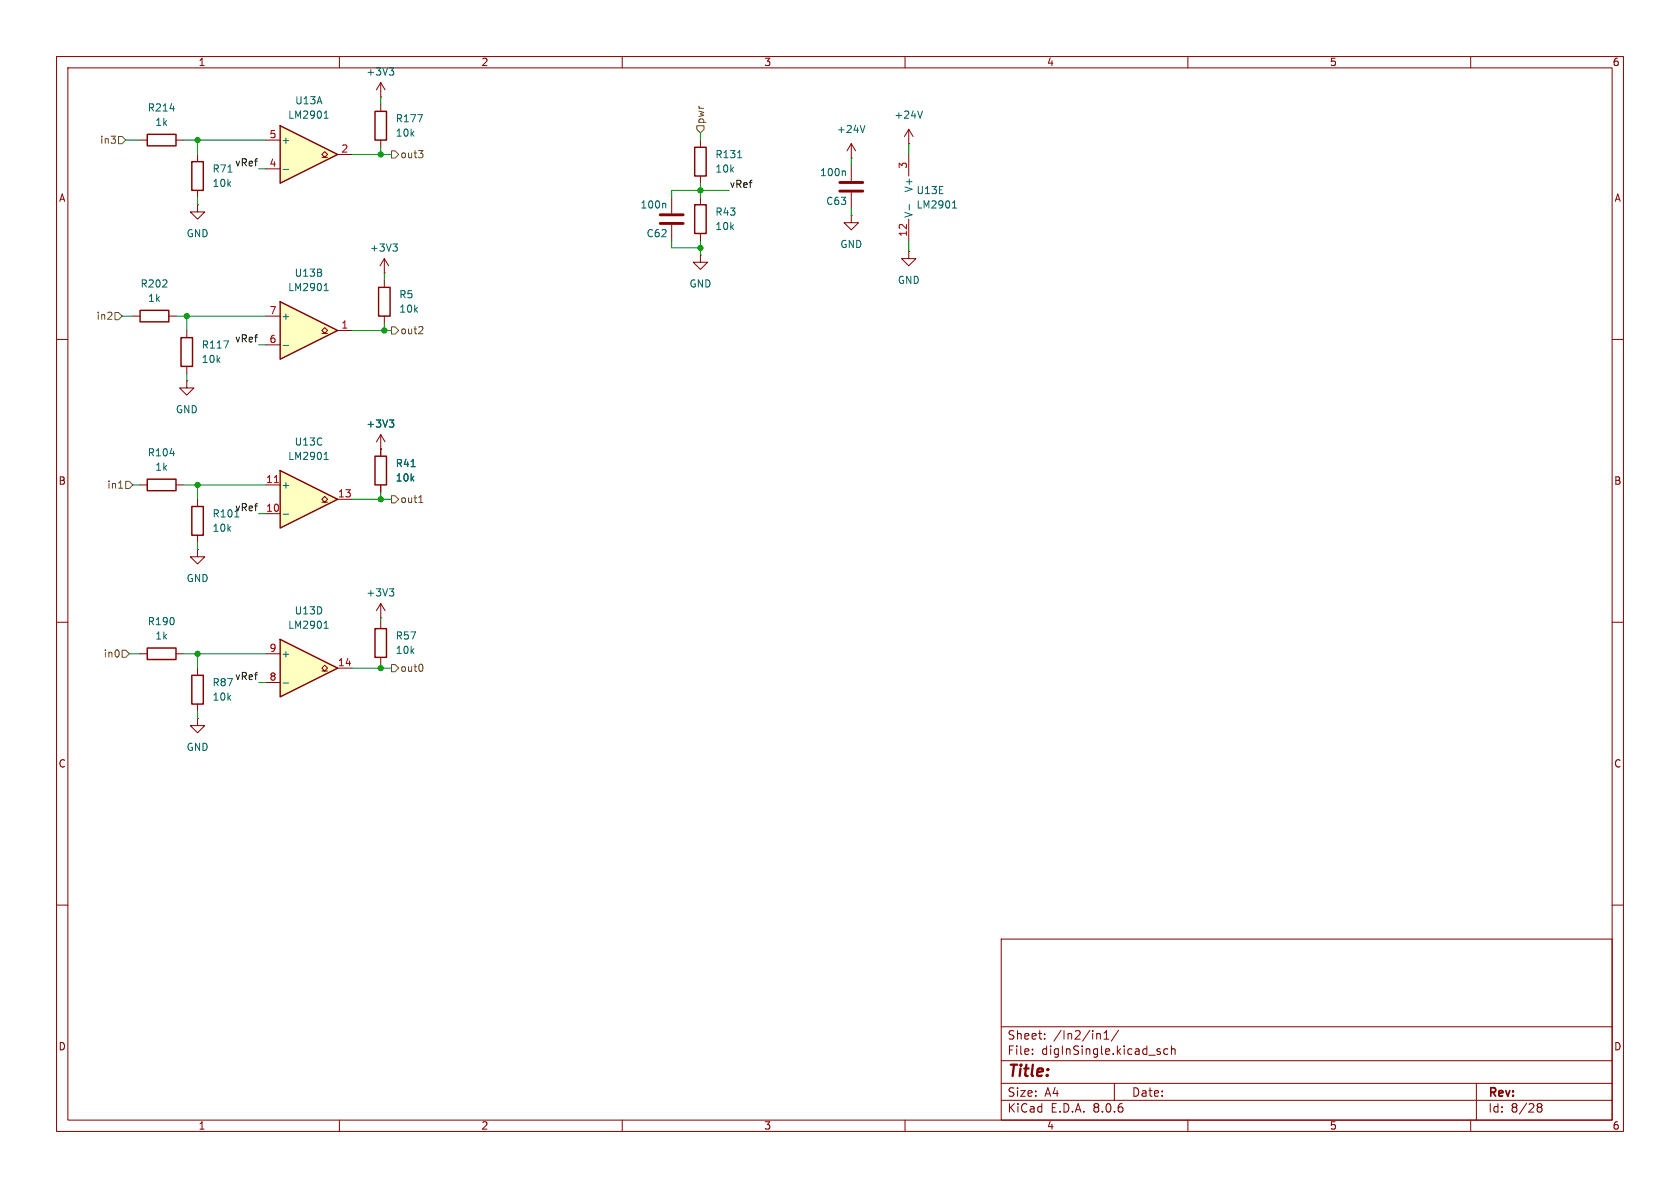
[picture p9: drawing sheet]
<svg xmlns="http://www.w3.org/2000/svg" width="297mm" height="210mm" viewBox="0 0 297 210" stroke-linecap="round" stroke-linejoin="round" font-family="sans-serif">
<g fill="none" stroke="#840000" stroke-width=".18">
<path d="M10 10h277v190h-277zM12 12h273v186h-273zM60 10v2M110 10v2M160 10v2M210 10v2M260 10v2M34.9 27.3v1.3M34.9 33.7v1.2M118.7 34.9v2.8M118.7 39.8v2.7M150.5 38.1v1.3h1.3l-1.3 1.2-1.3-1.2h1.3"/>
<path d="M150.5 38.1h.1M160.7 27.3v3.8M160.7 38.7v3.8M10 60h2M33 58.4v1.3M123.8 45.1v1.3h1.3l-1.3 1.2-1.2-1.2h1.2M123.8 45.1h.1M160.7 44.5v1.2h1.2l-1.2 1.3-1.3-1.3h1.3M160.7 44.5h.1M285 60h2M33 64.8v1.2M10 110h2"/>
<path d="M67.3 109.2h.1M67.3 106.7l-.8 1.3M67.3 106.7v2.5M67.3 106.7l.8 1.3M285 110h2M10 160h2M285 160h2M177 166h108v32h-108zM60 198v2M110 198v2M160 198v2M177 194.5h108"/>
<path d="M177 191.5h108M177 187.5h108M177 181.5h108M182.5 186.3v.1M182.5 185.5v.1M184.7 183.6v.1M184.7 182.8v.1M194.3 182.7l.2 .2v.8M195.2 183.7h.8M195.2 182.6l.4-.4v1.5M197 191.5v3M197.7 182.1l-1.2 2"/>
<path d="M204.7 185.9l.4 .1 .1 .2-.2 .2h-.3M204.7 185.4l.4 .1M206.5 185.5l-.5-.1-.3 .3v.4l.2 .2h.6M207.1 185.5l.2-.1 .4 .1v.9M207.1 184.9v1.5M210 198v2M260 198v2M261 191.5v6.5M271.7 195.5l.3 .2M271.7 195.4l.3-.3 .5 .1 .1 .3-.3 .2M272 195.7h.3M272 195.7l-.3 .3"/>
<path d="M272.3 195.7l.3 .3-.1 .5-.5 .1-.3-.3"/>
</g>
<path d="M40.3 30.4h.7M117.5 35.9l.2 .2v.7M160.8 36.1v1M168.4 36.8h.7M168.5 35.8l.2-.3v1.3M39.5 60.3h.9l-.6 1.2M68.8 104.1h.8l-.4 .5M69.4 104.6l.2 .2v.3l-.2 .3" fill="none" stroke="#006464" stroke-width=".18"/>
<path d="M33.9 28.6h2v5.1h-2zM32 59.7h2v5.1h-2z" fill="none" stroke="#840000" stroke-width=".25"/>
<path d="M116.7 38h4.1M116.7 39.5h4.1" fill="none" stroke="#840000" stroke-width=".51"/>
<path d="M49.5 53.3l10.2 5.1-10.2 5.1z" fill="#ffffc2"/>
<path d="M122.8 36.2h2v5.1h-2zM49.5 53.3l10.2 5.1-10.2 5.1zM26 84.7h5.1v2h-5.1z" fill="none" stroke="#840000" stroke-width=".25"/>
<g fill="none" stroke="#840000" stroke-width=".18">
<path d="M34.9 36.2v1.3h1.3l-1.3 1.2-1.2-1.2h1.2M34.9 36.2h.1M123.8 34.9v1.3M47 55.9h2.5M56.9 58.9h.5l-.5-.5 .5-.5 .5 .5-.5 .5h.5M59.7 58.4h2.5M123.8 41.3v1.2M33 67.3v1.3h1.3l-1.3 1.3-1.3-1.3h1.3M33 67.3h.1M47 61h2.5M67.3 79.4h.1M67.3 76.8l-.8 1.3"/>
<path d="M67.3 76.8v2.6M67.3 76.8l.8 1.3M24.8 85.7h1.2M31.1 85.7h1.3"/>
</g>
<path d="M57.3 51.4h.7M57.4 50.4l.3-.3v1.3M50.1 61.1h.9M68.8 74.2h.8l-.4 .5M69.4 74.7l.2 .3v.3l-.2 .2M30.1 80.2h.7" fill="none" stroke="#006464" stroke-width=".18"/>
<path d="M49.5 83.2l10.2 5.1-10.2 5z" fill="#ffffc2"/>
<path d="M66.3 19.7h2v5.1h-2zM122.8 26h2v5.1h-2zM49.5 83.2l10.2 5.1-10.2 5zM66.3 80.6h2v5.1h-2z" fill="none" stroke="#840000" stroke-width=".25"/>
<g fill="none" stroke="#840000" stroke-width=".18">
<path d="M67.3 17.1h.1M67.3 14.6v2.5M67.3 18.4v1.3M67.3 14.6l-.8 1.3M67.3 14.6l.8 1.3M67.3 24.8v1.2M123.8 24.8v1.2M123.8 31.1v1.3M150.5 27.9h.1M150.5 25.4v2.5M150.5 29.2v2.8M150.5 34v2.8"/>
<path d="M150.5 25.4l-.8 1.3M150.5 25.4l.8 1.3M160.7 25.4h.1M160.7 22.9l-.8 1.2M160.7 22.9v2.5M160.7 22.9l.7 1.2M67.3 79.4v1.2M47 90.8h2.5M47 85.7h2.5M56.9 88.8h.5l-.5-.5 .5-.5 .5 .5-.5 .5h.5M59.7 88.3h2.5M67.3 85.7v1.3"/>
</g>
<path d="M68.8 12h.8l-.4 .5M69.4 12.5l.2 .2v.3l-.2 .3M163.1 19.6l-.4 1.3M73.8 20.3h.9l-.6 1.2M130.4 27.9h.7M149.3 30.2l.1 .2v.7M152.9 22.2l-.4 1.2M50.1 90.9h.9M57.3 81.2h.7M57.4 80.3l.3-.3v1.2M72.7 82.5h.7" fill="none" stroke="#006464" stroke-width=".18"/>
<path d="M48.5 85.3h.7" fill="none" stroke="#a90000" stroke-width=".18"/>
<path d="M148.5 32.3h4M148.5 33.8h4" fill="none" stroke="#840000" stroke-width=".51"/>
<path d="M49.5 22.2l10.2 5.1-10.2 5.1z" fill="#ffffc2"/>
<path d="M26 23.7h5.1v2.1h-5.1zM49.5 22.2l10.2 5.1-10.2 5.1zM24.8 54.9h5v2h-5zM66.9 50.8h2.1v5.1h-2.1zM33.9 89.5h2v5.1h-2zM26 114.6h5.1v2h-5.1zM33.9 119.4h2v5.1h-2z" fill="none" stroke="#840000" stroke-width=".25"/>
<g fill="none" stroke="#840000" stroke-width=".18">
<path d="M24.8 24.8h1.2M31.1 24.8h1.3M47 29.8h2.5M47 24.8h2.5M56.9 27.8h.5l-.5-.5 .5-.5 .5 .5-.5 .5h.5M59.7 27.3h2.5M23.5 55.9h1.3M29.8 55.9h1.3M67.9 48.3h.1M67.9 45.7l-.7 1.3M67.9 45.7v2.6M67.9 49.5v1.3"/>
<path d="M67.9 55.9v1.3M67.9 45.7l.8 1.3M34.9 97.2v1.2h1.3l-1.3 1.3-1.2-1.3h1.2M34.9 97.2h.1M34.9 88.3v1.2M34.9 94.6v1.3M24.8 115.6h1.2M31.1 115.6h1.3M34.9 118.1v1.3M34.9 127v1.3h1.3l-1.3 1.2-1.2-1.2h1.2M34.9 127h.1M34.9 124.5v1.2"/>
</g>
<path d="M30.1 19.2h.7M57.4 19.9l.3-.3v1.3M50.1 29.9h.9M57.3 20.9h.7M69.5 43.1h.7l-.4 .5M70 43.6l.2 .3v.3l-.2 .2M41.5 91.4h.7" fill="none" stroke="#006464" stroke-width=".18"/>
<path d="M49.5 113l10.2 5.1-10.2 5.1z" fill="#ffffc2"/>
<path d="M49.5 113l10.2 5.1-10.2 5.1zM66.3 111.1h2v5.1h-2z" fill="none" stroke="#840000" stroke-width=".25"/>
<path d="M67.3 79.4h.1M67.3 79.4v1.2M67.3 85.7v1.3M47 115.6h2.5M56.9 118.6h.5l-.5-.5 .5-.5 .5 .5-.5 .5h.5M59.7 118.1h2.5M67.3 109.9v1.2M67.3 116.2v1.3M47 120.7h2.5" fill="none" stroke="#840000" stroke-width=".18"/>
<path d="M68.8 74.2h.8l-.4 .5M69.4 74.7l.2 .3v.3l-.2 .2M72.7 82.5h.7M57.3 111.1h.7M57.4 110.1l.3-.3v1.3M50.1 120.7h.9" fill="none" stroke="#006464" stroke-width=".18"/>
<g fill="none" stroke="#725600" stroke-width=".18">
<path d="M21 24.1h.6l.6 .7-.6 .6h-.6zM69.2 26.7h.6l.7 .6-.7 .6h-.6zM74 26.6h.8l-.5 .5M74.6 27.2l.2 .1-.2 .5M123.2 22.2h1.3v.7l-.7 .6-.6-.6zM20.3 55.2h.7l.6 .7-.6 .6h-.7zM69.2 57.8h.6l.7 .6-.7 .7h-.6zM74.6 57.8l.2 .2-.1 .3-.7 .7h.8M21 86.3h.7M22.2 85.1h.7l.6 .6-.6 .7h-.7zM69.2 87.6h.6l.7 .7-.7 .6h-.6zM74 88.8h.8"/>
<path d="M74.3 87.8l.1-.2v1.2M21.6 114.9h.6l.7 .7-.7 .6h-.6zM69.2 117.5h.6l.7 .6-.7 .6h-.6zM74.6 117.5l.2 .4-.2 .7"/>
</g>
<g fill="none" stroke="#009600" stroke-width=".18">
<path d="M67.3 17.1v1.3M22.2 24.8h2.6M32.4 24.8h14.6M34.9 24.8v2.5M34.9 34.9v1.3M45.7 29.8h1.3M62.2 27.3h7M67.3 26v1.3M123.8 23.5v1.3M123.8 32.4v2.5M128.9 33.7h-10.2v1.2M150.5 27.9v1.3"/>
<path d="M150.5 36.8v1.3M160.7 25.4v1.9M21.6 55.9h1.9M31.1 55.9h15.9M33 55.9v2.5M62.2 58.4h7M67.9 48.3v1.2M67.9 57.2v1.2M118.7 42.5v1.3h5.1M123.8 42.5v2.6M160.7 42.5v2M33 66v1.3"/>
<path d="M45.7 61h1.3M23.5 85.7h1.3M32.4 85.7h14.6M34.9 85.7v2.6M34.9 95.9v1.3M45.7 90.8h1.3M62.2 88.3h7M67.3 87v1.3M22.9 115.6h1.9M32.4 115.6h14.6M34.9 115.6v2.5M62.2 118.1h7"/>
<path d="M67.3 109.2v.7M67.3 117.5v.6M34.9 125.7v1.3M45.7 120.7h1.3"/>
</g>
<g fill="#009600" stroke="#009600" stroke-width=".18">
<circle cx="123.8" cy="43.8" r=".46"/>
<circle cx="123.8" cy="33.7" r=".46"/>
<circle cx="67.3" cy="27.3" r=".46"/>
<circle cx="67.9" cy="58.4" r=".46"/>
<circle cx="33" cy="55.9" r=".46"/>
<circle cx="34.9" cy="24.8" r=".46"/>
<circle cx="67.3" cy="118.1" r=".46"/>
<circle cx="34.9" cy="85.7" r=".46"/>
<circle cx="67.3" cy="88.3" r=".46"/>
<circle cx="34.9" cy="115.6" r=".46"/>
</g>
<text font-size="2.8" fill="#840000" x="178" y="190.9">Title:</text>
<g font-size="2.1" fill="#840000">
<text x="178" y="184">Sheet:</text>
<text x="186.2" y="184">/In2/in1/</text>
<text x="178" y="186.7">File:</text>
<text x="184.1" y="186.7">digInSingle.kicad_sch</text>
<text x="178" y="196.9">KiCad</text>
<text x="178" y="194.1">Size:</text>
<text x="184.7" y="194.1">A4</text>
<text x="185.7" y="196.9">E.D.A.</text>
<text x="193.3" y="196.9">8.0.6</text>
<text x="200" y="194.1">Date:</text>
<text x="263" y="194.3">Rev:</text>
<text x="263" y="196.9">Id:</text>
<text x="267.1" y="196.9">8/28</text>
</g>
<g font-size="1.8" fill="#840000">
<text x="35" y="11.9">1</text>
<text x="85" y="11.9">2</text>
<text x="135" y="11.9">3</text>
<text x="185" y="11.9">4</text>
<text x="235" y="11.9">5</text>
<text x="285" y="11.9">6</text>
<text x="10.3" y="35.9">A</text>
<text x="285.3" y="35.9">A</text>
<text x="10.3" y="85.9">B</text>
<text x="285.3" y="85.9">B</text>
<text x="10.3" y="135.9">C</text>
<text x="285.3" y="135.9">C</text>
<text x="10.3" y="185.9">D</text>
<text x="285.3" y="185.9">D</text>
<text x="35" y="199.9">1</text>
<text x="85" y="199.9">2</text>
<text x="135" y="199.9">3</text>
<text x="185" y="199.9">4</text>
<text x="235" y="199.9">5</text>
<text x="285" y="199.9">6</text>
</g>
<g font-size="1.8" fill="#006464">
<text x="64.7" y="13.6">+3V3</text>
<text x="26" y="19.9">R214</text>
<text x="27.4" y="22.5">1k</text>
<text x="50.8" y="21.2">LM2901</text>
<text x="52.1" y="18.6">U13A</text>
<text x="69.9" y="21.8">R177</text>
<text x="147.9" y="23.7">+24V</text>
<text x="158" y="21.2">+24V</text>
<text x="49.7" y="25.6">+</text>
<text x="69.9" y="24.4">10k</text>
<text x="126.4" y="28.2">R131</text>
<text x="37.5" y="33.2">10k</text>
<text x="37.5" y="30.7">R71</text>
<text x="126.4" y="30.7">10k</text>
<text x="144.9" y="31.3">100n</text>
<text x="161.5" y="34.1" transform="rotate(-90 161.5 34.1)">V+</text>
<text x="161.9" y="34.5">U13E</text>
<text x="113.1" y="37.1">100n</text>
<text x="126.4" y="40.9">10k</text>
<text x="126.4" y="38.3">R43</text>
<text x="146" y="36.4">C63</text>
<text x="161.5" y="38.6" transform="rotate(-90 161.5 38.6)">V-</text>
<text x="161.9" y="37.1">LM2901</text>
<text x="32.9" y="42.1">GND</text>
<text x="65.3" y="44.7">+3V3</text>
<text x="114.2" y="42.1">C62</text>
<text x="148.5" y="44">GND</text>
<text x="24.8" y="51">R202</text>
<text x="26.1" y="53.6">1k</text>
<text x="50.8" y="51.7">LM2901</text>
<text x="52" y="49.1">U13B</text>
<text x="70.5" y="52.9">R5</text>
<text x="121.8" y="51">GND</text>
<text x="158.6" y="50.4">GND</text>
<text x="49.7" y="56.7">+</text>
<text x="70.5" y="55.5">10k</text>
<text x="35.6" y="61.8">R117</text>
<text x="35.6" y="64.4">10k</text>
<text x="31" y="73.3">GND</text>
<text x="64.7" y="75.8">+3V3</text>
<text x="26" y="80.9">R104</text>
<text x="27.4" y="83.4">1k</text>
<text x="50.8" y="81.5">LM2901</text>
<text x="52" y="79">U13C</text>
<text x="69.9" y="82.8">R41</text>
<text x="49.7" y="86.6">+</text>
<text x="69.9" y="85.3">10k</text>
<text x="37.5" y="91.7">R101</text>
<text x="37.5" y="94.2">10k</text>
<text x="32.9" y="103.1">GND</text>
<text x="64.7" y="105.6">+3V3</text>
<text x="26" y="110.7">R190</text>
<text x="27.4" y="113.3">1k</text>
<text x="50.8" y="111.4">LM2901</text>
<text x="52" y="108.8">U13D</text>
<text x="69.9" y="113.3">R57</text>
<text x="49.7" y="116.4">+</text>
<text x="69.9" y="115.8">10k</text>
<text x="37.5" y="124.1">10k</text>
<text x="37.5" y="121.5">R87</text>
<text x="32.9" y="132.9">GND</text>
</g>
<g font-size="1.8" fill="#725600">
<text x="124.7" y="22" transform="rotate(-90 124.7 22)">pwr</text>
<text x="17.6" y="25.6">in3</text>
<text x="70.7" y="28.2">out3</text>
<text x="17" y="56.7">in2</text>
<text x="70.7" y="59.3">out2</text>
<text x="18.9" y="86.6">in1</text>
<text x="70.7" y="89.1">out1</text>
<text x="18.2" y="116.4">in0</text>
<text x="70.7" y="119">out0</text>
</g>
<g font-size="1.8" fill="#0f0f0f">
<text x="41.5" y="29.5">vRef</text>
<text x="128.9" y="33.3">vRef</text>
<text x="41.5" y="60.6">vRef</text>
<text x="41.5" y="90.5">vRef</text>
<text x="41.5" y="120.3">vRef</text>
</g>
<g font-size="1.8" fill="#a90000">
<text x="47.6" y="29.6">4</text>
<text x="47.6" y="24.5">5</text>
<text x="60.3" y="27.1">2</text>
<text x="160.4" y="29.9" transform="rotate(-90 160.4 29.9)">3</text>
<text x="160.4" y="42" transform="rotate(-90 160.4 42)">12</text>
<text x="47.6" y="55.6">7</text>
<text x="60.3" y="58.2">1</text>
<text x="47.6" y="60.7">6</text>
<text x="46.9" y="85.5">11</text>
<text x="59.6" y="88">13</text>
<text x="46.9" y="90.6">10</text>
<text x="47.6" y="115.3">9</text>
<text x="59.6" y="117.9">14</text>
<text x="47.6" y="120.4">8</text>
</g>
</svg>
